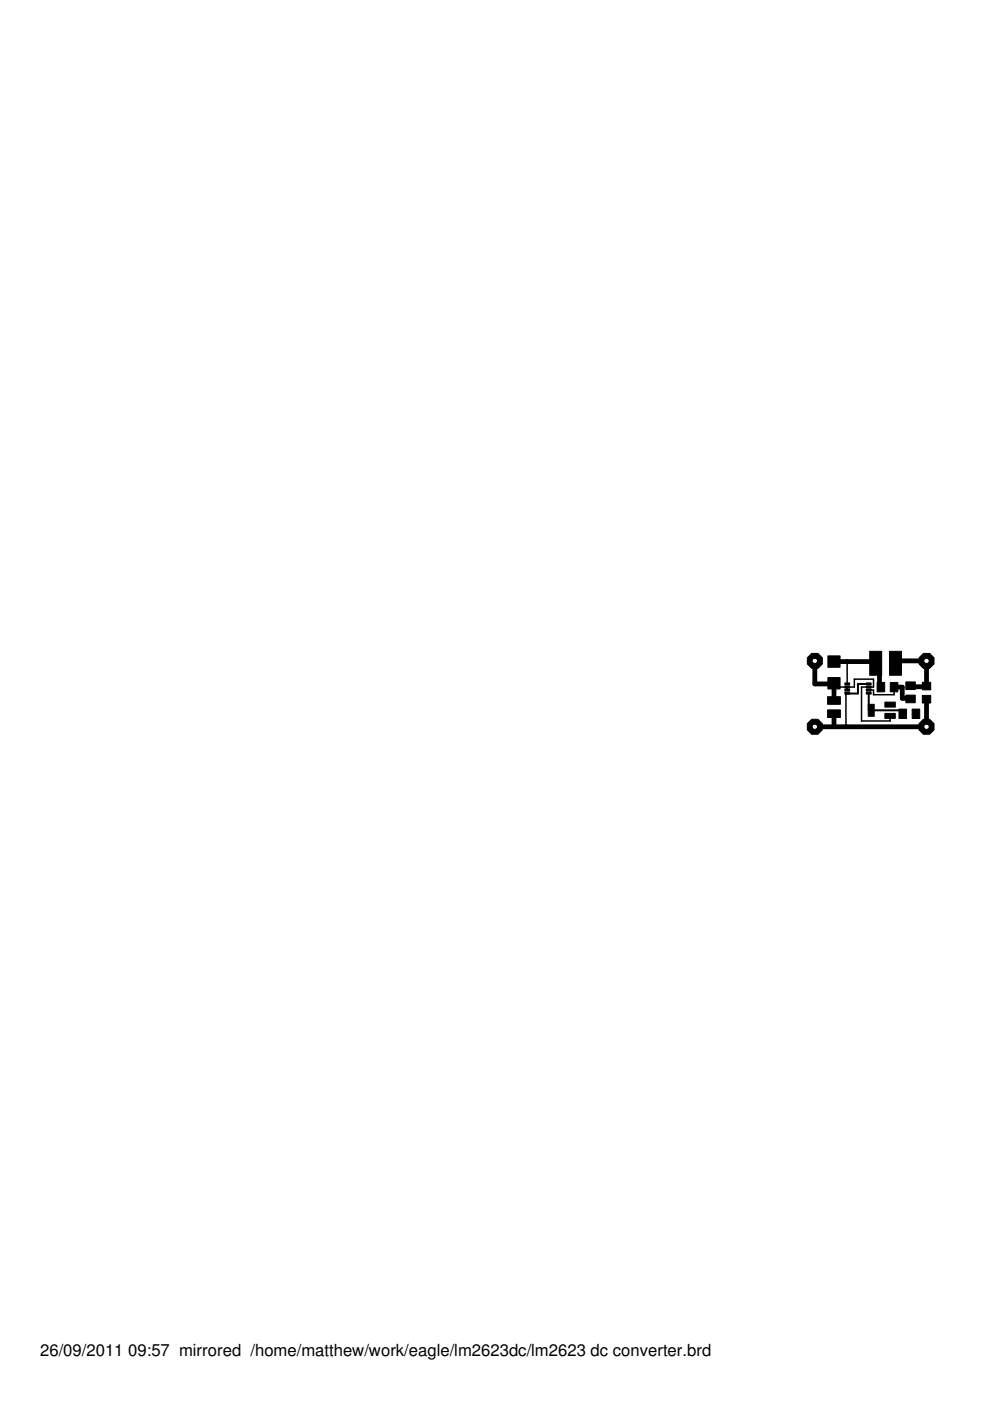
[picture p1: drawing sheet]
<svg xmlns="http://www.w3.org/2000/svg" width="210mm" height="297mm" viewBox="0 0 210 297" stroke-linecap="round" stroke-linejoin="round" font-family="sans-serif">
<g fill="#000" stroke="#000" stroke-width=".21">
<path d="M175.5 139.1h2.6v2.4h-2.6zM184.4 138.1h2.5v5.1h-2.5zM188.6 138.1h2.5v5.1h-2.5zM175.5 143.7h2.6v2.4h-2.6zM175.5 147.7h2.7v1.6h-2.7zM175.5 150.5h2.7v1.6h-2.7zM179.1 144.8h1v.4h-1zM179.1 145.5h1v.4h-1zM179.1 146.1h1v.4h-1zM179.1 146.7h1v.5h-1zM183.7 144.8h1v.4h-1zM183.7 145.5h1v.4h-1z"/>
<path d="M183.7 146.1h1v.4h-1zM183.7 146.7h1v.5h-1zM184.1 149.3h1.3v2.6h-1.3zM186 144.7h1.6v2h-1.6zM187.6 148.9h2.2v1h-2.2zM187.6 151.3h2.2v1h-2.2zM188.8 144.7h1.6v2h-1.6zM190.6 150.3h1.6v2h-1.6zM192.1 147.4h2v1.6h-2zM192.1 144.6h2v1.6h-2zM193.4 150.3h1.6v2h-1.6zM195.6 144.7h1.7v1.6h-1.7z"/>
<path d="M195.6 147.4h1.7v1.7h-1.7z"/>
<circle cx="196.4" cy="140.1" r="1.72"/>
</g>
<path d="M179.6 147h2.3zM181.9 145h2.3zM181.9 145v2zM184.2 147v3.6zM184.7 150.6h6.7zM191.4 150.6v.7z" fill="#000" stroke="#000" stroke-width=".42"/>
<g fill="#000" stroke="#000" stroke-width="1">
<path d="M172.8 140.1v4.9zM172.8 154.1h4zM176.8 151.3v2.8zM176.8 144.9v3.6zM172.8 145h4.5zM176.8 154.1h2.6zM179.6 140.3h6.1zM176.8 140.3h2.8zM185.7 140.3v.3zM186.5 140.7v5zM185.7 140.7h.8zM186.5 145.7h.3z"/>
<path d="M189.9 140.1v.5zM189.6 145.7h1.7zM191.3 145.7v2.4zM193.1 145.4v.2zM191.3 148.1h1.8zM193.1 148.1v.1zM196.4 148.2v5.9zM179.4 154.1h17zM196.4 140.1v5.4zM189.9 140.1h6.5zM196.4 145.5v.1zM193.1 145.6h3.3z"/>
</g>
<g fill="#000" stroke="#000" stroke-width=".32">
<path d="M179.4 147h.2zM179.4 147v7.1zM179.6 140.3v4.7zM179.6 145.7v.6zM176.8 145.7h2.8zM179.6 145.7h1.5zM181.1 144v1.7zM182.7 145.7v7.2zM182.7 152.9h6zM184.2 145.7h1zM182.7 145.7h1.5zM184.2 146.3h1z"/>
<path d="M184.2 150.6h.5zM181.1 144h4.1zM185.2 144v1.7zM185.2 146.3v1zM185.2 147.3h4.4zM188.7 151.8v1.1zM189.6 145.7v1.6z"/>
</g>
<g fill="#000">
<circle cx="172.8" cy="140.1" r=".51"/>
<circle cx="176.8" cy="151.3" r=".51"/>
<circle cx="176.8" cy="148.5" r=".51"/>
</g>
<circle cx="196.5" cy="140.1" r=".56" fill="#fff" stroke="#000" stroke-width=".21"/>
<circle cx="196.4" cy="154.1" r="1.72" fill="#000" stroke="#000" stroke-width=".21"/>
<circle cx="196.5" cy="154.1" r=".56" fill="#fff" stroke="#000" stroke-width=".21"/>
<circle cx="172.8" cy="140.1" r="1.72" fill="#000" stroke="#000" stroke-width=".21"/>
<circle cx="172.8" cy="140.1" r=".56" fill="#fff" stroke="#000" stroke-width=".21"/>
<circle cx="172.8" cy="154.1" r="1.72" fill="#000" stroke="#000" stroke-width=".21"/>
<circle cx="172.8" cy="154.1" r=".56" fill="#fff" stroke="#000" stroke-width=".21"/>
<g font-size="3.5">
<text x="8.5" y="287.5">26/09/2011</text>
<text x="27.2" y="287.5">09:57 mirrored /home/matthew/work/eagle/lm2623dc/lm2623 dc converter.brd</text>
</g>
</svg>
